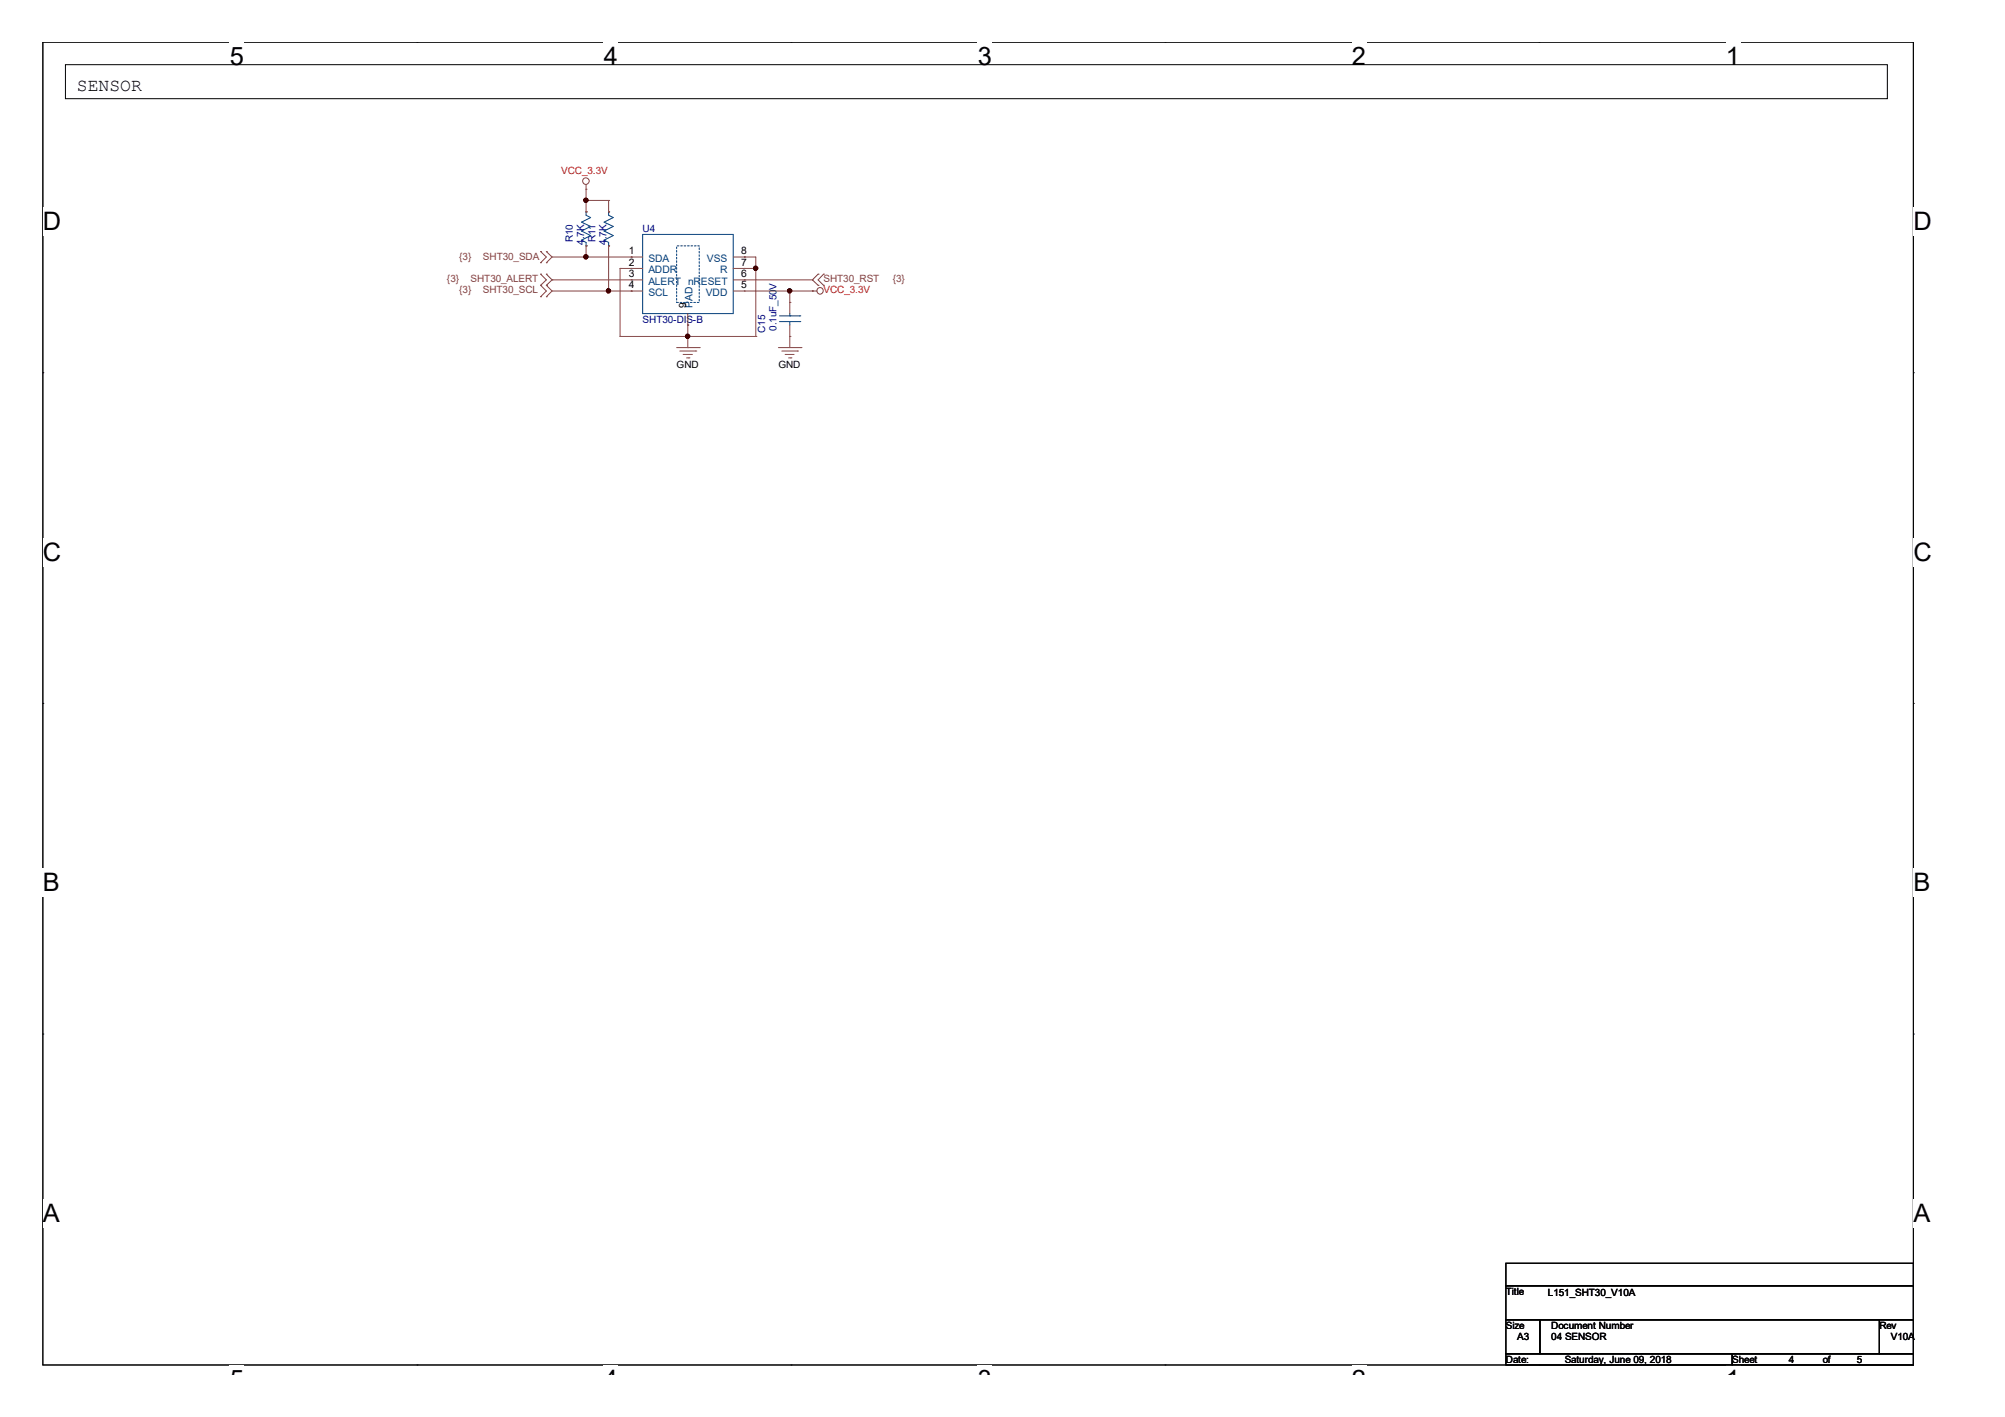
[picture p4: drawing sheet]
<svg xmlns="http://www.w3.org/2000/svg" width="297mm" height="210mm" viewBox="0 0 297 210" stroke-linecap="round" stroke-linejoin="round" font-family="sans-serif">
<path d="M6.3 6.2h277.2v196h-277.2z" fill="none" stroke="#000" stroke-width=".15"/>
<g fill="#fff">
<path d="M34 6.2h2.2v4.3h-2.2z"/>
<path d="M34 202.2h2.2v1.4h-2.2z"/>
</g>
<path d="M61.8 6.2h.1M61.8 202.2h.1" fill="none" stroke="#000" stroke-width=".15"/>
<g fill="#fff">
<path d="M89.5 6.2h2.1v4.3h-2.1z"/>
<path d="M89.5 202.2h2.1v1.4h-2.1z"/>
</g>
<path d="M117.2 6.2h.1M117.2 202.2h.1" fill="none" stroke="#000" stroke-width=".15"/>
<g fill="#fff">
<path d="M144.9 6.2h2.1v4.3h-2.1z"/>
<path d="M144.9 202.2h2.1v1.4h-2.1z"/>
</g>
<path d="M172.6 6.2h.1M172.6 202.2h.1" fill="none" stroke="#000" stroke-width=".15"/>
<g fill="#fff">
<path d="M200.3 6.2h2.1v4.3h-2.1z"/>
<path d="M200.3 202.2h2.1v1.4h-2.1z"/>
</g>
<path d="M228 6.2h.1M228 202.2h.1" fill="none" stroke="#000" stroke-width=".15"/>
<g fill="#fff">
<path d="M255.7 6.2h2.1v4.3h-2.1z"/>
<path d="M255.7 202.2h2.1v1.4h-2.1z"/>
<path d="M6.3 30.7h2.8v4.2h-2.8z"/>
<path d="M283.5 30.7h2.7v4.2h-2.7z"/>
<path d="M6.3 79.7h2.8v4.2h-2.8z"/>
<path d="M283.5 79.7h2.7v4.2h-2.7z"/>
</g>
<path d="M6.3 55.2h.1M283.5 55.2h.1" fill="none" stroke="#000" stroke-width=".15"/>
<g fill="#fff">
<path d="M6.3 128.7h2.6v4.2h-2.6z"/>
<path d="M283.5 128.7h2.5v4.2h-2.5z"/>
</g>
<path d="M6.3 104.2h.1M283.5 104.2h.1" fill="none" stroke="#000" stroke-width=".15"/>
<g fill="#fff">
<path d="M6.3 177.6h2.6v4.3h-2.6z"/>
<path d="M283.5 177.6h2.5v4.3h-2.5z"/>
</g>
<path d="M9.7 9.6h269.9v5h-269.9zM6.3 153.2h.1M283.5 153.2h.1M223.1 187.1h60.4v3.4h-60.4zM223.1 190.5h60.4v5h-60.4zM223.1 195.5h5v5h-5zM228.1 195.5h50.3v5h-50.3zM278.4 195.5h5.1v5h-5.1zM223.1 200.5h33.5v1.7h-33.5zM256.6 200.5h26.9v1.7h-26.9z" fill="none" stroke="#000" stroke-width=".15"/>
<g fill="none" stroke="#804040" stroke-width=".15">
<path d="M80.1 37.3h.1M80.1 38.9h.1M80.1 37.3l.8 .8-.8 .8M80.9 38.9h.1M80.9 37.3h.1M80.9 37.3l.9 .8M81.8 38.1l-.9 .8M81.8 38.1h13.4M86.8 28h.1M86.8 36.4h.1M86.8 31.4h.1M86.8 38.1h.1"/>
<path d="M86.8 29.7h.1M86.8 27.4v4M86.8 36.4v1.7M86.8 29.7h3.4M90.2 36.4h.1M90.2 31.4h.1M90.2 29.7h.1M90.2 29.7v1.7M90.2 36.4v6.7M91.9 39.8h.1M91.9 39.8h3.3M91.9 39.8v10"/>
<path d="M93.5 38.1h.1M93.5 39.8h.1M108.6 38.1h3.4v11.7M108.6 39.8h3.4M110.3 39.8h.1M110.3 38.1h.1M112 39.8h.1M80.1 40.6h.1M80.1 42.3h.1M80.1 44h.1M80.1 40.6l.8 .9-.8 .8M80.1 42.3l.8 .8-.8 .9"/>
<path d="M80.9 42.3h.1M80.9 40.6h.1M80.9 44h.1M80.9 40.6l.9 .9M80.9 42.3l.9 .8M81.8 41.5h.1M81.8 43.1h13.4M81.8 41.5l-.9 .8M81.8 43.1l-.9 .9M81.8 41.5h13.4M90.2 43.1h.1M91.9 49.8h.1"/>
<path d="M91.9 49.8h20.1M93.5 41.5h.1M93.5 43.1h.1M100.2 51.5h3.4M100.7 52h2.4M101.2 52.5h.1M101.2 52.5h1.4M101.7 53h.4M101.9 48.1h.1M101.9 49.8h.1M101.9 51.5h.1M101.9 46.5v5"/>
<path d="M102.1 53h.1M103.1 52h.1M103.6 51.5h.1M108.6 43.1h12.4M108.6 41.5h11.8M110.3 43.1h.1M110.3 41.5h.1M112 49.8h.1M115.3 51.5h3.4M115.8 52h2.4M116.3 52.5h.1M116.3 52.5h1.3"/>
<path d="M116.8 53h.4M117 44.8h.1M117 49.8h.1M117 43.1h.1M117 43.1v3.4M117 48.1v3.4M117.2 53h.1M118.2 52h.1M118.7 51.5h.1M120.4 43.1h.1M120.4 41.5h.1M120.4 41.5l.8 .8"/>
<path d="M121.2 40.6h.1M121.2 42.3h.1M121.2 40.6l-.8 .9M122 42.3h.1M122 40.6h.1M122 40.6l-.8 .9 .8 .8"/>
<circle cx="86.8" cy="26.8" r=".49"/>
<circle cx="121.5" cy="43.1" r=".48"/>
</g>
<g fill="none" stroke="#003c77" stroke-width=".15">
<path d="M86.8 36.4h.1M86.8 31.4h.1M86.8 31.4v.5l.7 .3-1.4 .7 1.4 .6-1.4 .7 1.4 .7-1.4 .7 .7 .3v.5M90.2 36.4h.1M90.2 31.4h.1M90.2 31.4v.5l.6 .3-1.3 .7 1.3 .6-1.3 .7 1.3 .7-1.3 .7 .7 .3v.5M95.2 34.7h13.4v11.8h-13.4zM115.5 47.6h3M115.5 46.8h3M117 46.8h.1M117 47.6h.1M117 46.5v.3"/>
<path d="M117 47.6v.5M118.5 47.6h.1M118.5 46.8h.1"/>
</g>
<path d="M100.2 36.4h3.4v8.4h-3.4z" fill="none" stroke="#003c77" stroke-width=".15" stroke-dasharray=".3 .3"/>
<g fill="#400000" stroke="#400000" stroke-width=".15">
<circle cx="101.9" cy="49.8" r=".32"/>
<circle cx="111.9" cy="39.7" r=".32"/>
<circle cx="117" cy="43.1" r=".32"/>
<circle cx="86.8" cy="38" r=".32"/>
<circle cx="86.8" cy="29.7" r=".32"/>
<circle cx="90.1" cy="43.1" r=".32"/>
</g>
<g font-size="3.8">
<text x="34" y="9.6">5</text>
<text x="89.5" y="9.6">4</text>
<text x="144.9" y="9.6">3</text>
<text x="200.3" y="9.6">2</text>
<text x="255.7" y="9.6">1</text>
<text x="6.3" y="34.1">D</text>
<text x="283.5" y="34.1">D</text>
<text x="6.3" y="83.1">C</text>
<text x="283.5" y="83.1">C</text>
<text x="6.3" y="132.1">B</text>
<text x="283.5" y="132.1">B</text>
<text x="6.3" y="181">A</text>
<text x="283.5" y="181">A</text>
<text x="34" y="205.6">5</text>
<text x="89.5" y="205.6">4</text>
<text x="144.9" y="205.6">3</text>
<text x="200.3" y="205.6">2</text>
<text x="255.7" y="205.6">1</text>
</g>
<text font-size="2.7" x="11.4" y="13.4">SENSOR</text>
<g font-size="1.5" fill="#f00">
<text x="83.1" y="25.7">VCC_3.3V</text>
<text x="122" y="43.4">VCC_3.3V</text>
</g>
<g font-size="1.5" fill="#000080">
<text x="84.9" y="35.9" transform="rotate(-90 84.9 35.9)">R10</text>
<text x="88.2" y="35.9" transform="rotate(-90 88.2 35.9)">R11</text>
<text x="95.2" y="34.4">U4</text>
<text x="86.5" y="36.3" transform="rotate(-90 86.5 36.3)">4.7K</text>
<text x="89.9" y="36.3" transform="rotate(-90 89.9 36.3)">4.7K</text>
<text x="95.2" y="47.8">SHT30-DIS-B</text>
<text x="113.4" y="49.3" transform="rotate(-90 113.4 49.3)">C15</text>
<text x="115" y="49" transform="rotate(-90 115 49)">0.1uF_50V</text>
</g>
<g font-size="1.5" fill="#804040">
<text x="66.2" y="41.8">{3}</text>
<text x="68" y="38.5">{3}</text>
<text x="69.7" y="41.8">SHT30_ALERT</text>
<text x="71.5" y="38.5">SHT30_SDA</text>
<text x="122" y="41.8">SHT30_RST</text>
<text x="132.2" y="41.8">{3}</text>
<text x="68" y="43.4">{3}</text>
<text x="71.5" y="43.4">SHT30_SCL</text>
</g>
<g font-size="1.5">
<text x="93.2" y="37.7">1</text>
<text x="93.2" y="39.4">2</text>
<text x="93.2" y="41.1">3</text>
<text x="109.8" y="41.1">6</text>
<text x="109.8" y="39.4">7</text>
<text x="109.8" y="37.7">8</text>
<text x="93.2" y="42.7">4</text>
<text x="101.6" y="45.6" transform="rotate(-90 101.6 45.6)">9</text>
<text x="109.8" y="42.7">5</text>
<text x="100.2" y="54.5">GND</text>
<text x="115.3" y="54.5">GND</text>
<text x="223.1" y="191.8">Title</text>
<text x="229.3" y="192">L151_SHT30_V10A</text>
<text x="223.1" y="196.9">Size</text>
<text x="229.8" y="196.9">Document Number</text>
<text x="278.4" y="196.9">Rev</text>
<text x="223.1" y="201.9">Date:</text>
<text x="224.8" y="198.5">A3</text>
<text x="229.8" y="198.5">04 SENSOR</text>
<text x="231.8" y="201.9">Saturday, June 09, 2018</text>
<text x="256.6" y="201.9">Sheet</text>
<text x="265" y="201.9">4</text>
<text x="270" y="201.9">of</text>
<text x="275.1" y="201.9">5</text>
<text x="280.1" y="198.5">V10A</text>
</g>
<g font-size="1.5" fill="#004080">
<text x="96.1" y="38.8">SDA</text>
<text x="96.1" y="40.5">ADDR</text>
<text x="104.7" y="38.8">VSS</text>
<text x="106.7" y="40.5">R</text>
<text x="96.1" y="42.2">ALERT nRESET</text>
<text x="96.1" y="43.8">SCL</text>
<text x="102.6" y="45.6" transform="rotate(-90 102.6 45.6)">PAD</text>
<text x="104.6" y="43.8">VDD</text>
</g>
</svg>
